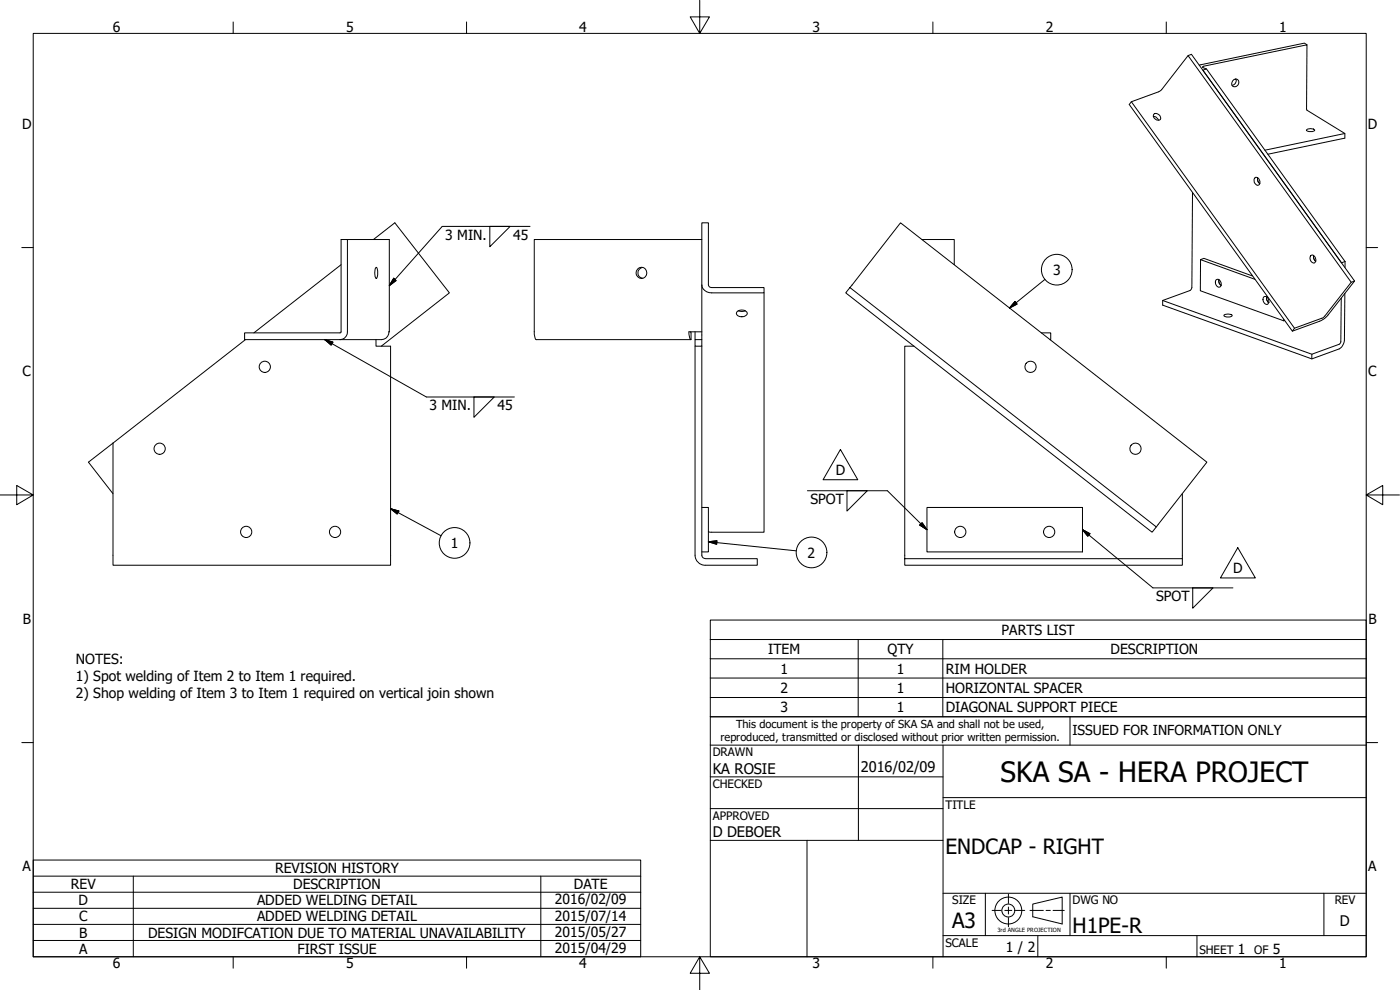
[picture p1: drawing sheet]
<svg xmlns="http://www.w3.org/2000/svg" width="420mm" height="297mm" viewBox="0 0 420 297" stroke-linecap="round" stroke-linejoin="round" font-family="sans-serif">
<!-- layer: Visible (ANSI) -->
<g fill="none" stroke="#000" stroke-width=".3">
<path d="M356.6 16.7l-8.2 10.4-.7 .4-8.2 3-.6 .9 49 68 8.1-3 1.4-.8 1.2-1.1 7.9-10.2-48.9-68-1 .4 48.9 68M392.2 13.4l-.7-.5-31.6 6.6M339.5 30.5l49 68M346.1 34.9l.8 .2 .8 1M346.3 34.3a1.36 1.36 0 0 1 1.5 .1 1.36 1.36 0 0 1 .4 1.5 1.36 1.36 0 0 1-1.5-.2 1.36 1.36 0 0 1-.4-1.4zM362.1 20.7l-1.1 .4 41.6 57.8 1.1-.4M370 24.2a1.03 1.03 0 0 1 1.5-.2 1.03 1.03 0 0 1 0 1.6 1.03 1.03 0 0 1-1.6 .2 1.03 1.03 0 0 1 .1-1.6zM370.9 23.7a1.4 1.4 0 0 1-1.1 1.9M392 39a2.04 2.04 0 0 1 2.6 0 2.04 2.04 0 0 1-2.6 0zM357.9 57.8l-.3 28.7-.5 .7-8.2 3v1.4l44.8 16.1 8.2-3 1.1-1.1 .5-1.6 .1-13.9M376.8 53.2a1.38 1.38 0 0 1 1.2 .9 1.38 1.38 0 0 1-.3 1.4 1.33 1.33 0 0 1-1.3-.8 1.33 1.33 0 0 1 .4-1.5zM377.4 53.3l.2 1.2 .5 .6"/>
<path d="M380.5 46.3l23.1-4.8v-1.4l-11.4-7.2v-19.5l-30.9 6.5-.4 .3 1.2 .5 41.6 57.8M403.6 40.1l-24 5M102.4 79.4l-26.2 20.5M104.3 71.9h12.5l-.1 27.7a2.28 2.28 0 0 1-2.2 2.3h-41.1v-2l28.9-.1 .1-27.9h1.9v27.7a2.28 2.28 0 0 1-2.3 2.3M112.1 71.9l6.4-5 16.4 21-20.5 16M210.6 71.9h-50.3v28.4l.3 1.2 .3 .4h46.5l-.1-2.3M210.6 66.9h2v18.6a.89 .89 0 0 0 1 .8h15.7v1.6h-15.7a2.77 2.77 0 0 1-3-2.4zM276.7 71.9h9.7v7.5M360.3 77.9l16.3 5.9M393.3 76.8l.3-.2a1.36 1.36 0 0 1 1.2 .8 1.36 1.36 0 0 1-.3 1.5 1.42 1.42 0 0 1-1.2-2.1zM394.2 76.6v.8l.6 1M403.7 78.5v1.7"/>
<path d="M112.8 80.3l.1-.1a3.4 3.4 0 0 1 0 3.4l-.3-.6-.1-1.1zM192.8 80.2a1.65 1.65 0 0 0-1.3 1.7 1.65 1.65 0 0 0 1.3 1.6M210.6 99.6h-3.8v.7a1.84 1.84 0 0 0 .6 1.6M210.6 85.5v16.4h-2v-2.3M221.4 93.3a1.89 1.89 0 0 1 2.9 .7 1.85 1.85 0 0 1-1.7 1 1.85 1.85 0 0 1-1.6-1zM221.6 93.3l1 .2 1.1-.2M229.3 87.9v71.8l-16.7-.1M255.1 86.3l91.9 71.8-1.2 1.6-92-71.8zM255.1 86.3l15.2-19.4 91.9 71.8-15.2 19.4M312.5 99.9h2.8v2h-.2M348.9 90.2l44.8 16.1M365 83.9a1.22 1.22 0 0 1 1.4 .7 1.22 1.22 0 0 1-.4 1.6 1.41 1.41 0 0 1-1-2.3z"/>
<path d="M365.8 83.9l.2 1.2 .5 .5M367.4 94.5l1.2-.3 .8 .1 .4 .4a2.04 2.04 0 0 1-2.5 0zM375.9 82.8l-14.6-5.3-1 .4-.1 9.3 25.1 9.1M379.3 89.1a1.28 1.28 0 0 1 1.4 .7 1.28 1.28 0 0 1-.4 1.6 1.48 1.48 0 0 1-1-2.3zM380.2 89.1l-.1 .7 .7 1M385.3 95.8v.5l.2-.1M402.5 89.5l-.1 13.2-.5 .6-8.2 3v1.4M406.5 84.3l-1 .4-8.3 10.5-8.7 3.3-.6 .9M73.7 101.9l-39.8 31.1M112.8 101.9v2h4.4v65.7h-83.3v-36.6M208.6 101.9v2h2v-2M208.6 103.9v62.7"/>
<path d="M210.6 103.9v62.7M274.3 103.9h-2.8v63.7M33.9 133l-7.4 5.7 7.4 9.4M210.6 152.3h2v13.3h-2M278.2 152.3h46.7v13.3h-46.7zM354.8 148.1v19.5M208.6 166.6a3 3 0 0 0 3 3M210.6 166.6a.98 .98 0 0 0 1 1M211.6 167.6h15.7v2h-15.7M271.5 167.6h83.3v2h-83.3z"/>
<circle cx="192.5" cy="81.9" r="1.65"/>
<circle cx="79.5" cy="110.1" r="1.68"/>
<circle cx="309.3" cy="110.1" r="1.68"/>
<circle cx="47.9" cy="134.6" r="1.68"/>
<circle cx="340.8" cy="134.6" r="1.68"/>
<circle cx="73.9" cy="159.6" r="1.68"/>
<circle cx="100.6" cy="159.6" r="1.68"/>
<circle cx="288.2" cy="159.6" r="1.68"/>
<circle cx="314.9" cy="159.6" r="1.68"/>
</g>
<!-- layer: Symbol (ANSI) -->
<g fill="none" stroke="#000" stroke-width=".3">
<path d="M147 67.9h6.1l-6.1 6.1zM159.1 67.9h-26.4l-15.9 17.8M118.2 83.5l.7 .7-2.1 1.5zM304.6 90.5l.6 .7-2.2 1.2zM313.6 83.8l-10.6 8.6M97.5 101.9l2.4 .8-.5 .9zM97.5 101.9l30.5 17.2h26.4M142.2 119.1h6.1l-6.1 6.1zM252.2 134.9l5.2 9h-10.4zM117.2 152.6l2.5 .7-.5 .9zM117.2 152.6l15.2 8.2M242.3 147.2h24l11.9 11.7"/>
<path d="M254.2 147.2h6.1l-6.1 6.1zM276.7 156.8l1.5 2.1-2.2-1.4zM324.9 158.9l2.2 1.2-.6 .8zM324.9 158.9l21.1 17.5h24M212.6 162.5l2.5-.2v1zM212.6 162.5l26.4 2.8M357.9 176.4h6.1l-6.1 6.1zM371.5 164.3l5.2 9.1h-10.4zM213.2 191.9v-5.9h196.8v5.9M213.2 191.9h196.8v5.8M213.2 191.9v23.2h196.8v-17.4M213.2 197.7h196.8"/>
<path d="M257.6 191.9v23.2M283 191.9v23.2M213.2 203.4h196.8M213.2 209.3h196.8M10 262.9v-4.9h182.3v4.9M10 267.7h182.3M10 272.5h182.3M10 277.4h182.3M40 262.9v24.2M162.3 262.9v24.2M192.3 262.9h-182.3v4.8M192.3 262.9v24.2h-182.3v-19.4"/>
<path d="M10 282.2h182.3"/>
<circle cx="317.2" cy="80.9" r="4.6"/>
<circle cx="136.4" cy="162.9" r="4.6"/>
<circle cx="243.6" cy="165.8" r="4.6"/>
</g>
<!-- layer: Border (ANSI) -->
<g fill="none" stroke="#000" stroke-width=".3">
<path d="M10 10h400v277.1h-400zM70 6.6v3.4M140 6.6v3.4M210 0v10l-2.9-4.9h5.8l-2.9 4.9M280 6.6v3.4M350 6.6v3.4M6.5 74.3h3.5M410 74.3h3.4M0 148.5h10l-5-2.8v5.7l5-2.9M410 148.5l5 2.9v-5.7l-5 2.8h10M6.5 222.8h3.5M410 222.8h3.4"/>
<path d="M70 287.1v3.4M140 287.1v3.4M210 287.1l2.9 4.9h-5.8l2.9-4.9v9.9M280 287.1v3.4M350 287.1v3.4"/>
</g>
<!-- layer: Title (ANSI) -->
<g fill="none" stroke="#000" stroke-width=".3">
<path d="M213.2 215.1h196.8v72h-196.8zM321.1 215.1v8.5M213.2 233.1h69.8M213.2 223.6h196.8M257.6 223.6v28.5M283 239.3h127M283 223.6v63.5M213.2 242.6h69.8M213.2 252.1h69.8M242.2 252.1v35M283 268h127M295.7 268v12.7"/>
<path d="M321.1 268v12.7M397.3 268v12.7M283 280.7h127M311.5 280.7v6.4M359.2 280.7v6.4"/>
</g>
<!-- layer: Sketch Geometry (ANSI) -->
<g fill="none" stroke="#000" stroke-width=".3">
<path d="M297.8 273.2h2.7M301.6 273.2h2.1M302.6 268.3v2.8M302.6 272.1v2.1M302.6 275.3v2.8M304.7 273.2h2.8M309.1 273.2h4M309.9 271.3l8.9-2.1v8l-8.9-2.1zM313.9 273.2h1.3M316 273.2h3.4"/>
<circle cx="302.6" cy="273.2" r="4"/>
<circle cx="302.6" cy="273.2" r="1.94"/>
</g>
<!-- layer: Symbol (ANSI) -->
<g fill="#000" stroke="#000" stroke-width=".3">
<path d="M118.2 83.5l-1.4 2.2zM118.2 83.5l.7 .7-2.1 1.5zM304.6 90.5l-1.6 1.9zM304.6 90.5l.6 .7-2.2 1.2zM97.5 101.9l2.4 .8zM97.5 101.9l2.4 .8-.5 .9zM117.2 152.6l2.5 .7zM117.2 152.6l2.5 .7-.5 .9zM276 157.5l2.2 1.4zM276.7 156.8l1.5 2.1-2.2-1.4zM212.6 162.5l2.5-.2zM212.6 162.5l2.5-.2v1z"/>
<path d="M324.9 158.9l2.2 1.2zM324.9 158.9l2.2 1.2-.6 .8z"/>
</g>
<text font-size="8.4" x="300.3" y="234.5">SKA SA - HERA PROJECT</text>
<g font-size="6.3">
<text x="283.8" y="256.1">ENDCAP - RIGHT</text>
<text x="285.8" y="278.6">A3</text>
<text x="321.9" y="280">H1PE-R</text>
</g>
<g font-size="4.4">
<text x="213.9" y="232.2">KA ROSIE</text>
<text x="258.4" y="231.6">2016/02/09</text>
<text x="213.9" y="251.3">D DEBOER</text>
<text x="402.1" y="277.9">D</text>
</g>
<g font-size="4.2">
<text x="33.8" y="9.6">6</text>
<text x="103.9" y="9.6">5</text>
<text x="173.9" y="9.6">4</text>
<text x="243.8" y="9.6">3</text>
<text x="313.9" y="9.6">2</text>
<text x="383.9" y="9.6">1</text>
<text x="6.7" y="38.7">D</text>
<text x="410.5" y="38.7">D</text>
<text x="133.6" y="71.9">3 MIN.</text>
<text x="154" y="71.9">45</text>
<text x="316" y="82.5">3</text>
<text x="6.8" y="113">C</text>
<text x="410.7" y="113">C</text>
<text x="128.9" y="123.1">3 MIN.</text>
<text x="149.3" y="123">45</text>
<text x="250.8" y="142.4">D</text>
<text x="243.2" y="151.3">SPOT</text>
<text x="135.3" y="164.4">1</text>
<text x="242.4" y="167.3">2</text>
<text x="370.1" y="171.9">D</text>
<text x="347" y="180.5">SPOT</text>
<text x="6.9" y="187.2">B</text>
<text x="300.6" y="190.5">PARTS LIST</text>
<text x="410.7" y="187.2">B</text>
<text x="230.6" y="196.3">ITEM</text>
<text x="266.3" y="196.3">QTY</text>
<text x="333.3" y="196.3">DESCRIPTION</text>
<text x="22.8" y="199.2">NOTES:</text>
<text x="234.3" y="202.1">1</text>
<text x="269.1" y="202.1">1</text>
<text x="283.8" y="202.1">RIM HOLDER</text>
<text x="22.8" y="204.3">1) Spot welding of Item 2 to Item 1 required.</text>
<text x="22.8" y="209.3">2) Shop welding of Item 3 to Item 1 required on vertical join shown</text>
<text x="234.3" y="207.9">2</text>
<text x="269.1" y="207.9">1</text>
<text x="283.8" y="207.9">HORIZONTAL SPACER</text>
<text x="234.3" y="213.7">3</text>
<text x="269.1" y="213.7">1</text>
<text x="283.8" y="213.7">DIAGONAL SUPPORT PIECE</text>
<text x="6.8" y="261.4">A</text>
<text x="82.5" y="262">REVISION HISTORY</text>
<text x="410.7" y="261.4">A</text>
<text x="21.3" y="266.8">REV</text>
<text x="88" y="266.8">DESCRIPTION</text>
<text x="172.2" y="266.8">DATE</text>
<text x="23.6" y="271.6">D</text>
<text x="77.2" y="271.6">ADDED WELDING DETAIL</text>
<text x="166.6" y="271.4">2016/02/09</text>
<text x="23.7" y="276.5">C</text>
<text x="23.7" y="281.3">B</text>
<text x="44.4" y="281.3">DESIGN MODIFCATION DUE TO MATERIAL UNAVAILABILITY</text>
<text x="77.2" y="276.5">ADDED WELDING DETAIL</text>
<text x="166.6" y="276.2">2015/07/14</text>
<text x="166.6" y="281">2015/05/27</text>
<text x="23.7" y="286.2">A</text>
<text x="89.3" y="286.1">FIRST ISSUE</text>
<text x="166.6" y="285.9">2015/04/29</text>
<text x="301.9" y="285.6">1 / 2</text>
<text x="371.5" y="286.2">1</text>
<text x="382" y="286.2">5</text>
<text x="33.8" y="290.5">6</text>
<text x="103.9" y="290.5">5</text>
<text x="173.9" y="290.5">4</text>
<text x="243.8" y="290.5">3</text>
<text x="313.9" y="290.5">2</text>
<text x="383.9" y="290.5">1</text>
</g>
<text font-size="4.1" x="321.9" y="220.5">ISSUED FOR INFORMATION ONLY</text>
<g font-size="3.5">
<text x="213.9" y="226.9">DRAWN</text>
<text x="213.9" y="236.4">CHECKED</text>
<text x="213.9" y="245.9">APPROVED</text>
<text x="283.8" y="242.6">TITLE</text>
<text x="285.8" y="271.3">SIZE</text>
<text x="321.9" y="271.3">DWG NO</text>
<text x="400.6" y="271.3">REV</text>
<text x="283.8" y="284">SCALE</text>
<text x="360" y="286.2">SHEET</text>
<text x="376.4" y="286.2">OF</text>
</g>
<g font-size="3.3">
<text x="220.9" y="218.4">This document is the property of SKA SA and shall not be used,</text>
<text x="216.3" y="222.4">reproduced, transmitted or disclosed without prior written permission.</text>
</g>
<text font-size="1.7" x="299.3" y="279.6">3rd ANGLE PROJECTION</text>
</svg>
